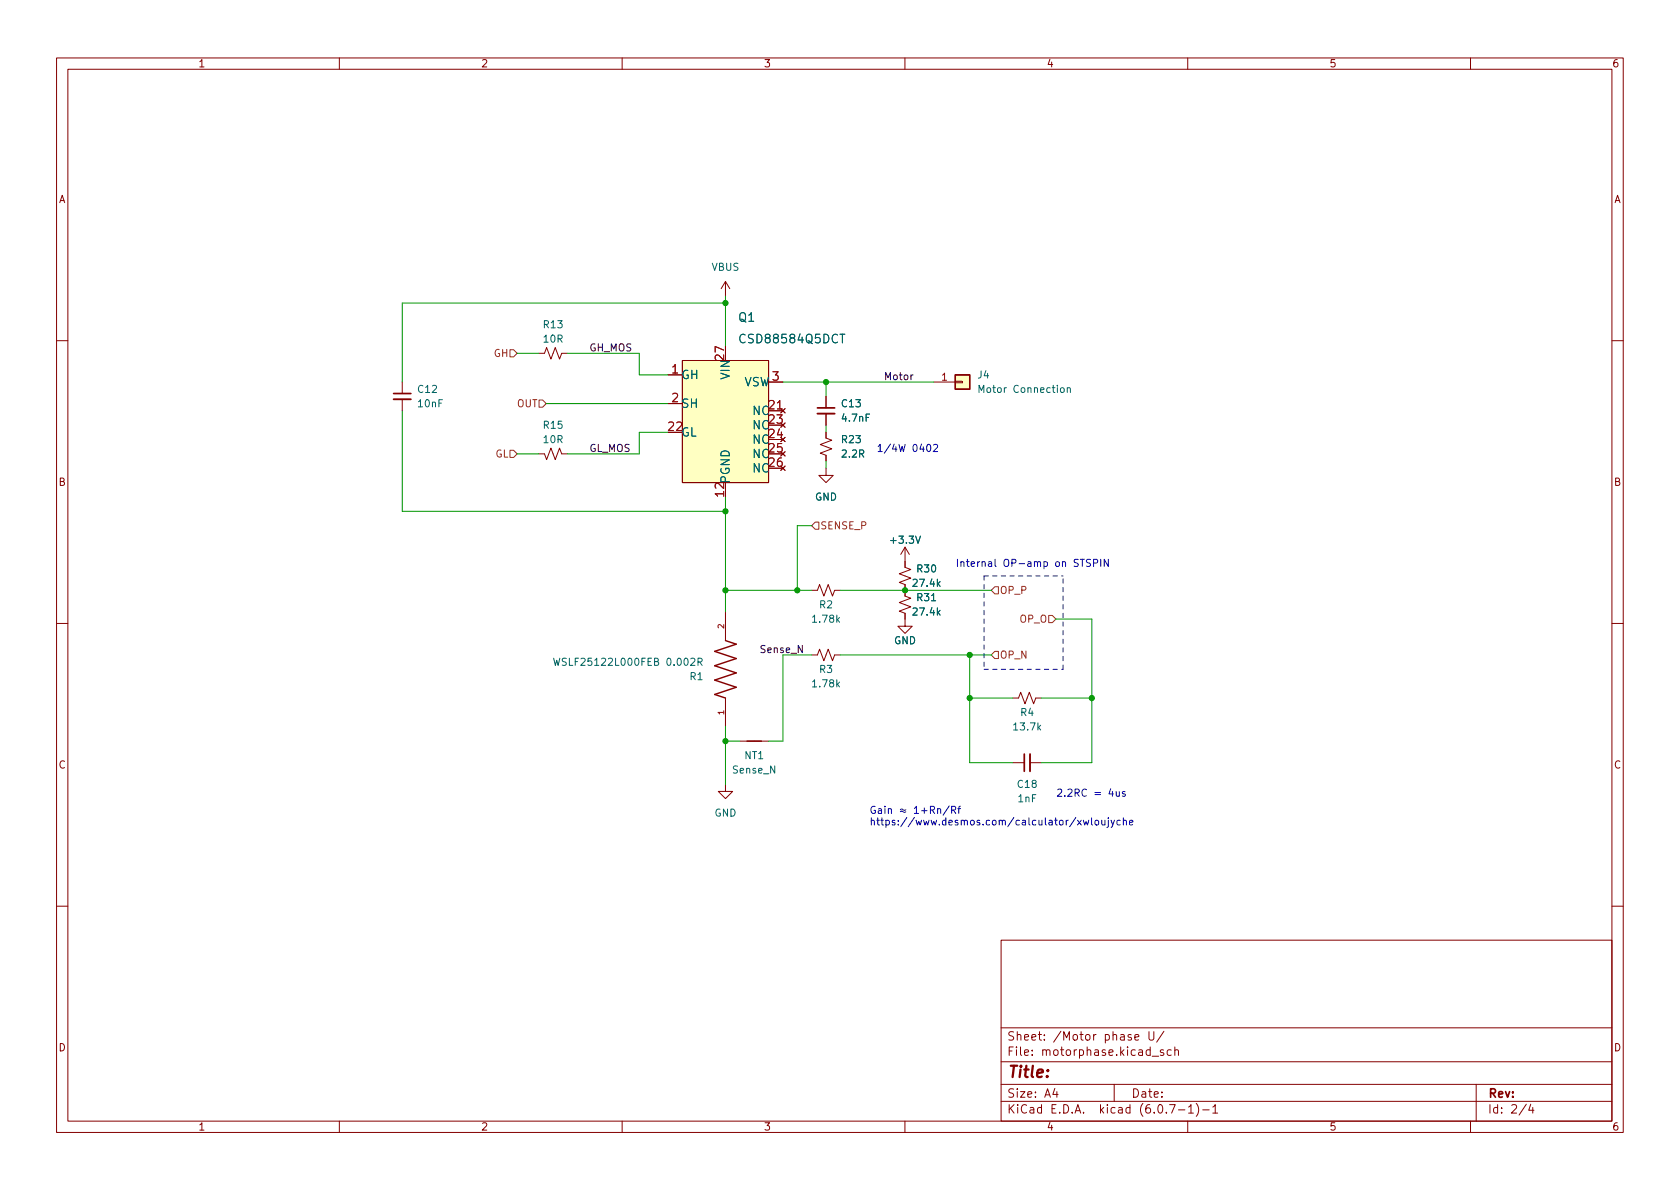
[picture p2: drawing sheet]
<svg xmlns="http://www.w3.org/2000/svg" width="297mm" height="210mm" viewBox="0 0 297 210" stroke-linecap="round" stroke-linejoin="round" font-family="sans-serif">
<g fill="none" stroke="#840000" stroke-width=".18">
<path d="M10 10.2h277v190.1h-277zM12 12.2h273v186.1h-273zM60 10.2v2M110 10.2v2M160 10.2v2M210 10.2v2M260 10.2v2M128.3 49.8l-.8 1.2M128.3 49.8v2.5M128.3 49.8l.7 1.2M10 60.2h2M71.1 67.6v2"/>
<path d="M71.1 70.6v2M95.2 62.5h1.1l.3-1 .8 2 .8-2 .7 2 .4-1h1M118.1 66.3h2.5M118.1 71.4h2.5M120.6 63.7h15.3v21.6h-15.3zM135.9 67.6h2.5M138 72.3l.8 .7M138.8 72.3l-.8 .7M146 76.4v1.1l1.1 .3-2.1 .8 2.1 .8-2.1 .7 1 .4v1M146 70.1v2M146 73.1v2.1M165.1 67.6h3.8"/>
<path d="M168.9 67.4h1.3v.3h-1.3zM285 60.2h2M95.2 80.3h1.1l.3 1 .8-2.1 .8 2.1 .7-2.1 .4 1.1h1M146 82.8v1.3h1.3l-1.3 1.2-1.2-1.2h1.2M160 96.8v3.5l1 .4-2 .8 2 .7-2 .8 1 .4v2l1 .4-2 .7 2 .8-2 .8 1 .4v2.2h1.3l-1.3 1.3-1.3-1.3h1.3M160 96.8l-.7 1.2M160 96.8l.8 1.2M10 110.2h2M128.3 108.2v5.1M143.5 115.8h1l.4-1 .8 2 .7-2 .8 2 .4-1h1M143.5 104.4h1l.4-1 .8 2 .7-2 .8 2 .4-1h1M285 110.2h2"/>
<path d="M128.3 138.7v1.2h1.2l-1.2 1.3-1.3-1.3h1.3M128.3 123.4v5.1M130.8 131.1h5.1M179.1 123.4h1l.4-1 .7 2.1 .8-2.1 .8 2.1 .3-1.1h1M179.1 134.9h2M182.1 134.9h2M10 160.2h2M177 166.3h108v32h-108zM285 160.2h2M60 198.3v2M110 198.3v2M160 198.3v2"/>
<path d="M177 194.8h108M177 191.8h108M177 187.8h108M177 181.8h108M186.5 192.5l-.4 1h1M186.9 193v1M197 191.8v3M200.6 183.4l.8-.1-.1-.3-.4-.1-.3 .2 .1 .8h.6M203.1 182.4v1.2l.3 .3h.5l.1-.3v-1.2M203.7 186.8h1.2M205.7 185.7l-.3-.1-.3 .2 .1 .3 .5 .1v.4h-.6M205.8 182.4l-1.3 1.9"/>
<path d="M206.8 195.3h1l-.7 1.5M207.1 185.7l-.5-.1-.2 .3v.4l.1 .3h.6M207.7 185.8l.2-.2 .4 .1 .1 .9M207.7 185.1v1.5M208.4 196.3h1.1M210 198.3v2M210.1 195.8l.5-.5v1.5M210.1 196.8h.9M211.5 195.1a1.72 1.72 0 0 1 0 2.3M212.6 196.3h1.2M214.4 195.8l.5-.5v1.5M214.4 196.8h.9"/>
<path d="M260 198.3v2M261 191.8v6.5M269.9 195.3l-1.3 1.9M270.6 195.3l-.3 1h.9M271 195.8v1"/>
</g>
<g fill="#ffffc2" stroke="#ffffc2" stroke-width=".18">
<path d="M120.6 63.7h15.3v21.6h-15.3z"/>
<path d="M168.9 66.3h2.5v2.5h-2.5z"/>
</g>
<path d="M69.6 70.6h3M144.5 73.1h3.1M182.1 133.3v3.1" fill="none" stroke="#840000" stroke-width=".33"/>
<path d="M69.6 69.6h3M144.5 72.1h3.1M181.1 133.3v3.1" fill="none" stroke="#840000" stroke-width=".3"/>
<path d="M168.9 66.3h2.5v2.5h-2.5zM128.3 113.3l1.9 .6-3.8 1.3 3.8 1.3-3.8 1.2 3.8 1.3-3.8 1.3 3.8 1.2-3.8 1.3 1.9 .6M132.1 131.1h2.5" fill="none" stroke="#840000" stroke-width=".25"/>
<path d="M173.1 69.4v-1.3l.4 .9 .4-.9v1.3M187.6 68.7l.1-.1 .4 .1 .1 .5-.2 .1-.3 .1-.1-.1zM188.7 68.7l.2-.1h.3v.8M188.7 68.6v.8M97.9 116.4l.3 1.3 .2-.9 .3 .9 .3-1.3M123.4 117.1l.6-.1 .1-.2v-.3l-.7-.1v1.3M123.7 117.1l.4 .6" fill="none" stroke="#006464" stroke-width=".18"/>
<path d="M90.2 61.8h.6l.6 .7-.6 .6h-.6zM90.2 79.6h.6l.6 .7-.6 .6h-.6zM95.3 70.7h.6l.7 .7-.7 .6h-.6zM144.1 92.3h.7v1.3h-.7l-.6-.6zM175.9 103.8h.6v1.2h-.6l-.6-.6zM175.9 115.2h.6v1.3h-.6l-.6-.7zM185.4 108.8h.7l.6 .7-.6 .6h-.7z" fill="none" stroke="#725600" stroke-width=".18"/>
<path d="M161.4 66.3l-.3 .2" fill="none" stroke="#0f0f0f" stroke-width=".18"/>
<g fill="none" stroke="#0000c2" stroke-width=".18">
<path d="M164 78.7l.1-.1a.68 .68 0 0 1 .5 .6 .68 .68 0 0 1-.5 .6l-.1-.1-.2-.3zM165.1 78.7l.4-.1 .3 .3-.8 .9h.8M191 98.9h.7M192.8 99l-.5-.1-.2 .1v.4l.6 .2 .1 .3-.2 .3-.5-.1M193.4 99.6l.6-.1 .1-.2-.1-.3-.6-.1v1.3M194.6 98.9v1.3M196 98.9v1.3l-.8-1.3v1.3M197.3 140l.1 .7 .3 .1 .2-.1M197.9 140v.8M154.7 142.6a.59 .59 0 0 0-.7 .6 .59 .59 0 0 0 .7 .6l.1-.5h-.3M155.3 143.1h.5l.1 .7M155.9 143.3l-.5 .1-.1 .1 .1 .3h.5"/>
<path d="M156.5 142.6v.1M156.5 143v.8M157.1 143.1l.2-.1 .3 .1v.7M157.1 143v.8M159.2 143.5l.2-.1 .5 .3 .3-.2M159.2 143.2l.2-.1 .5 .2 .3-.1M161.7 142.9l.3-.3v1.2M161.7 143.8h.7M162.9 143.4h1M163.4 142.9v.9M164.5 143.2h.6l.1-.2v-.3l-.7-.1v1.2M164.8 143.2l.4 .6"/>
<path d="M165.8 143.1l.2-.1 .3 .1v.7M165.8 143v.8M167.8 142.5l-1.1 1.6M168.3 143.2h.6l.1-.2-.1-.3-.6-.1v1.2M168.6 143.2l.4 .6M169.3 143h.5M169.8 142.6l-.3 .2v1M190.5 145l.7 .9M191.2 145l-.7 .9M191.5 145l.3 .9 .2-.6 .3 .6 .2-.9M193 144.6v1.1l.2 .2M193.7 145.1l.3-.1 .3 .3v.3l-.3 .3-.3-.1-.1-.2z"/>
<path d="M194.8 145l.1 .8 .3 .1 .2-.1M195.4 145v.9M196 145v1.1l-.3 .2M196 144.6v.1M196.4 145l.3 .9M197 145l-.4 1.2-.2 .1M198.1 145.1l-.4-.1-.2 .3 .1 .5h.5M198.6 145.2l.2-.2 .3 .1 .1 .8M198.6 144.6v1.3M198.9 140h-.3l-.2 .1 .1 .2 .4 .1v.3h-.5M199.7 145.5l.6-.2v-.2l-.4-.1-.2 .2 .1 .6h.5"/>
</g>
<path d="M174 101.8h14M174 118.4h14M174 101.8v16.6M188 118.4v-16.6" fill="none" stroke="#0000c2" stroke-width=".18" stroke-dasharray=".8 .8"/>
<g fill="none" stroke="#009600" stroke-width=".18">
<path d="M128.3 53.6h-57.2v14M128.3 52.3v8.9M71.1 72.6v17.8h57.2M91.4 62.5h3.8M96.6 71.4h21.5M100.3 62.5h12.7v3.8h5.1M118.1 76.4h-5.1v3.9h-12.7M138.4 67.6h26.7M146 67.6v2.5M146 75.2v1.2M91.4 80.3h3.8M128.3 87.9v20.3"/>
<path d="M143.5 93h-2.5v11.4M146 81.5v1.3M128.3 104.4h15.2M143.5 115.8h-5.1v15.3h-2.5M148.6 115.8h26.7M148.6 104.4h26.7M171.4 115.8v19.1h7.7M186.7 109.5h6.3v25.4h-8.9M128.3 128.5v10.2M128.3 131.1h2.5M171.4 123.4h7.7M184.1 123.4h8.9"/>
</g>
<g fill="#009600" stroke="#009600" stroke-width=".18">
<circle cx="171.4" cy="115.8" r=".46"/>
<circle cx="193" cy="123.4" r=".46"/>
<circle cx="171.4" cy="123.4" r=".46"/>
<circle cx="128.3" cy="53.6" r=".46"/>
<circle cx="128.3" cy="90.4" r=".46"/>
<circle cx="146" cy="67.6" r=".46"/>
<circle cx="128.3" cy="104.4" r=".46"/>
<circle cx="141" cy="104.4" r=".46"/>
<circle cx="128.3" cy="131.1" r=".46"/>
<circle cx="160" cy="104.4" r=".46"/>
</g>
<text font-size="2.8" fill="#840000" x="178" y="190.6">Title:</text>
<g font-size="2.1" fill="#006464">
<text x="130.6" y="56.9">Q1</text>
<text x="131.2" y="60.7">CSD88584Q5DCT</text>
<text x="120.4" y="67">GH</text>
<text x="129" y="67" transform="rotate(-90 129 67)">VIN</text>
<text x="131.4" y="68.3">VSW</text>
<text x="120.4" y="72.1">SH</text>
<text x="120.4" y="77.2">GL</text>
<text x="133.1" y="73.4">NC</text>
<text x="133.1" y="75.9">NC</text>
<text x="133.1" y="78.5">NC</text>
<text x="133.1" y="81">NC</text>
<text x="133.1" y="83.5">NC</text>
<text x="129" y="85.6" transform="rotate(-90 129 85.6)">PGND</text>
</g>
<g font-size="2.1" fill="#a90000">
<text x="128" y="63.6" transform="rotate(-90 128 63.6)">27</text>
<text x="118.8" y="66">1</text>
<text x="118.8" y="71.1">2</text>
<text x="136.6" y="67.3">3</text>
<text x="118.2" y="76.2">22</text>
<text x="136" y="72.4">21</text>
<text x="136" y="74.9">23</text>
<text x="136" y="77.5">24</text>
<text x="136" y="80">25</text>
<text x="136" y="82.5">26</text>
<text x="128" y="87.8" transform="rotate(-90 128 87.8)">12</text>
</g>
<g font-size="2.1" fill="#840000">
<text x="178" y="184">Sheet: /Motor phase U/</text>
<text x="178" y="186.7">File: motorphase.kicad_sch</text>
<text x="178" y="196.9">KiCad E.D.A. kicad (6.0.7-1)-1</text>
<text x="178" y="194.1">Size: A4</text>
<text x="200" y="194.1">Date:</text>
<text x="263" y="194.1">Rev:</text>
<text x="263" y="196.9">Id: 2/4</text>
</g>
<g font-size="1.8" fill="#840000">
<text x="35" y="11.9">1</text>
<text x="85" y="11.9">2</text>
<text x="135" y="11.9">3</text>
<text x="185" y="11.9">4</text>
<text x="235" y="11.9">5</text>
<text x="285" y="11.9">6</text>
<text x="10.3" y="35.9">A</text>
<text x="285.3" y="35.9">A</text>
<text x="10.3" y="85.9">B</text>
<text x="285.3" y="85.9">B</text>
<text x="10.3" y="135.9">C</text>
<text x="285.3" y="135.9">C</text>
<text x="10.3" y="185.9">D</text>
<text x="285.3" y="185.9">D</text>
<text x="35" y="199.9">1</text>
<text x="85" y="199.9">2</text>
<text x="135" y="199.9">3</text>
<text x="185" y="199.9">4</text>
<text x="235" y="199.9">5</text>
<text x="285" y="199.9">6</text>
</g>
<g font-size="1.8" fill="#006464">
<text x="125.8" y="47.9">VBUS</text>
<text x="96.2" y="58">R13</text>
<text x="96.2" y="60.6">10R</text>
<text x="74" y="69.5">C12</text>
<text x="172.9" y="66.9">J4</text>
<text x="173.6" y="69.5">Motor Connection</text>
<text x="74" y="72">10nF</text>
<text x="96.2" y="75.8">R15</text>
<text x="148.9" y="72">C13</text>
<text x="149" y="74.5">4.7nF</text>
<text x="96.2" y="78.4">10R</text>
<text x="148.9" y="78.4">R23</text>
<text x="148.9" y="80.9">2.2R</text>
<text x="144.1" y="88.5">GND</text>
<text x="157.7" y="96.1">+3.3V</text>
<text x="162.2" y="101.2">R30</text>
<text x="144.9" y="107.6">R2</text>
<text x="161.6" y="103.8">27.4k</text>
<text x="162.2" y="106.3">R31</text>
<text x="143.8" y="110.1">1.78k</text>
<text x="158.1" y="113.9">GND</text>
<text x="161.6" y="108.8">27.4k</text>
<text x="99.2" y="117.7">WSLF25122L000FEB 0.002R</text>
<text x="144.9" y="119">R3</text>
<text x="122" y="120.3">R1</text>
<text x="143.8" y="121.5">1.78k</text>
<text x="179.4" y="129.2">13.7k</text>
<text x="180.5" y="126.6">R4</text>
<text x="129.6" y="136.8">Sense_N</text>
<text x="131.7" y="134.2">NT1</text>
<text x="180" y="139.3">C18</text>
<text x="180" y="141.9">1nF</text>
<text x="126.3" y="144.4">GND</text>
</g>
<g font-size="1.8" fill="#725600">
<text x="87.3" y="63.1">GH</text>
<text x="91.4" y="72">OUT</text>
<text x="87.5" y="80.9">GL</text>
<text x="145" y="93.6">SENSE_P</text>
<text x="176.7" y="105">OP_P</text>
<text x="180.3" y="110.1">OP_O</text>
<text x="176.7" y="116.5">OP_N</text>
</g>
<g font-size="1.8" fill="#0f0f0f">
<text x="104.1" y="62.1">GH_MOS</text>
<text x="156.2" y="67.2">Motor</text>
<text x="104.1" y="79.9">GL_MOS</text>
<text x="134.8" y="115.5">Sense_N</text>
</g>
<text font-size="1.8" fill="#a90000" x="166.5" y="67.3">1</text>
<g font-size="1.8" fill="#0000c2">
<text x="154.9" y="79.9">1/4W 0402</text>
<text x="168.9" y="100.2">Internal OP-amp on STSPIN</text>
<text x="186.7" y="140.9">2.2RC = 4us</text>
<text x="153.7" y="145.9">https://www.desmos.com/calculator/xwloujyche</text>
</g>
<g font-size="1.4" fill="#a90000">
<text x="128" y="111.1" transform="rotate(-90 128 111.1)">2</text>
<text x="128" y="126.4" transform="rotate(-90 128 126.4)">1</text>
</g>
</svg>
